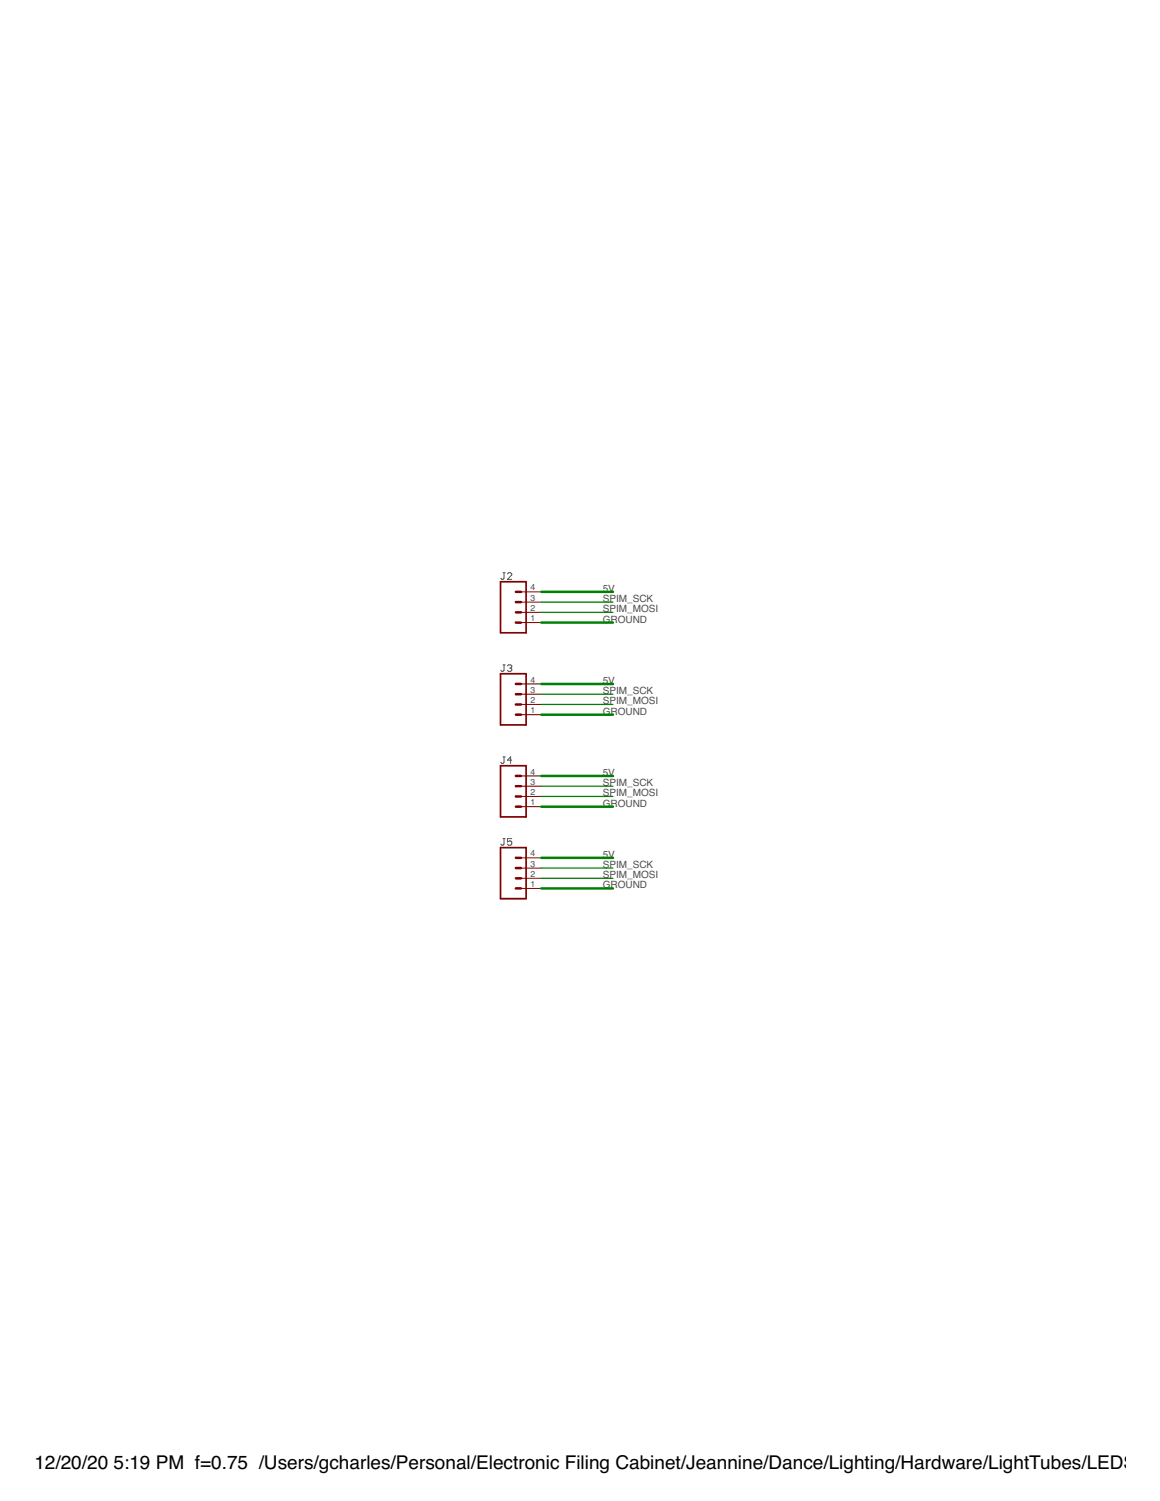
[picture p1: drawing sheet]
<svg xmlns="http://www.w3.org/2000/svg" width="216mm" height="279mm" viewBox="0 0 216 279" stroke-linecap="round" stroke-linejoin="round" font-family="sans-serif">
<g fill="none" stroke="#505050" stroke-width=".19">
<path d="M93.6 106.6h.4M93.8 106.6v1l-.2 .2h-.2l-.2-.2M94.4 106.8l.2-.2h.4l.2 .2v.2l-.8 .8h.8M93.6 123.8h.4M93.8 123.8v1l-.2 .2-.4-.2M94.4 124l.2-.2h.4l.2 .2v.2l-.2 .2M94.8 124.4h.2M95 124.4l.2 .2v.2l-.2 .2h-.4l-.2-.2M93.6 140.9h.4M93.6 156.1h.4M93.8 140.9v1l-.2 .2h-.2l-.2-.2M93.8 156.1v1l-.2 .2h-.2l-.2-.2"/>
<path d="M95.2 156.1h-.8v.6l.4-.2 .4 .2v.4l-.2 .2h-.4l-.2-.2M95.2 141.5h-.8l.6-.6v1.2"/>
</g>
<path d="M93.2 108.3h4.7v9.5h-4.7zM93.2 125.4h4.7v9.5h-4.7zM93.2 142.5h4.7v9.6h-4.7zM93.2 157.8h4.7v9.5h-4.7z" fill="none" stroke="#800000" stroke-width=".32"/>
<g fill="none" stroke="#800000" stroke-width=".47">
<path d="M96 112.1h1M96 114h1M96 115.9h1M96 110.2h1M96 129.2h1M96 131.1h1M96 133h1M96 127.3h1M96 146.3h1M96 148.3h1M96 150.2h1M96 144.4h1"/>
<path d="M96 159.7h1M96 161.6h1M96 163.5h1M96 165.4h1"/>
</g>
<g fill="none" stroke="#800000" stroke-width=".19">
<path d="M97 115.9h3.8M97 114h3.8M97 112.1h3.8M97 110.2h3.8M97 133h3.8M97 131.1h3.8M97 129.2h3.8M97 127.3h3.8M97 150.2h3.8M97 148.3h3.8M97 146.3h3.8M97 144.4h3.8"/>
<path d="M97 159.7h3.8M97 165.4h3.8M97 163.5h3.8M97 161.6h3.8"/>
</g>
<path d="M100.8 110.2h13.3M100.8 115.9h13.3M100.8 127.3h13.3M100.8 133h13.3M100.8 144.4h13.3M100.8 159.7h13.3M100.8 150.2h13.3M100.8 165.4h13.3" fill="none" stroke="#008000" stroke-width=".47"/>
<path d="M100.8 112.1h13.3M100.8 114h13.3M100.8 129.2h13.3M100.8 131.1h13.3M100.8 146.3h13.3M100.8 148.3h13.3M100.8 161.6h13.3M100.8 163.5h13.3" fill="none" stroke="#008000" stroke-width=".23"/>
<g font-size="3.5">
<text x="6.4" y="273.4">12/20/20</text>
<text x="21.1" y="273.4">5:19 PM f=0.75 /Users/gcharles/Personal/Electronic Filing Cabinet/Jeannine/Dance/Lighting/Hardware/LightTubes/LEDStripC</text>
</g>
<g font-size="1.9" fill="#505050">
<text x="112.2" y="110.2">5V</text>
<text x="112.2" y="112.1">SPIM_SCK</text>
<text x="112.2" y="114">SPIM_MOSI</text>
<text x="112.2" y="115.9">GROUND</text>
<text x="112.2" y="127.3">5V</text>
<text x="112.2" y="129.2">SPIM_SCK</text>
<text x="112.2" y="131.1">SPIM_MOSI</text>
<text x="112.2" y="133">GROUND</text>
<text x="112.2" y="144.4">5V</text>
<text x="112.2" y="146.3">SPIM_SCK</text>
<text x="112.2" y="148.3">SPIM_MOSI</text>
<text x="112.2" y="150.2">GROUND</text>
<text x="112.2" y="159.7">5V</text>
<text x="112.2" y="161.6">SPIM_SCK</text>
<text x="112.2" y="165.4">GROUND</text>
<text x="112.2" y="163.5">SPIM_MOSI</text>
</g>
<g font-size="1.6" fill="#505050">
<text x="98.7" y="113.7">2</text>
<text x="98.7" y="111.8">3</text>
<text x="98.7" y="109.9">4</text>
<text x="98.7" y="115.6">1</text>
<text x="98.7" y="130.9">2</text>
<text x="98.7" y="129">3</text>
<text x="98.7" y="127">4</text>
<text x="98.7" y="132.8">1</text>
<text x="98.7" y="149.9">1</text>
<text x="98.7" y="148">2</text>
<text x="98.7" y="146.1">3</text>
<text x="98.7" y="144.2">4</text>
<text x="98.7" y="161.3">3</text>
<text x="98.7" y="159.4">4</text>
<text x="98.7" y="165.1">1</text>
<text x="98.7" y="163.2">2</text>
</g>
</svg>
